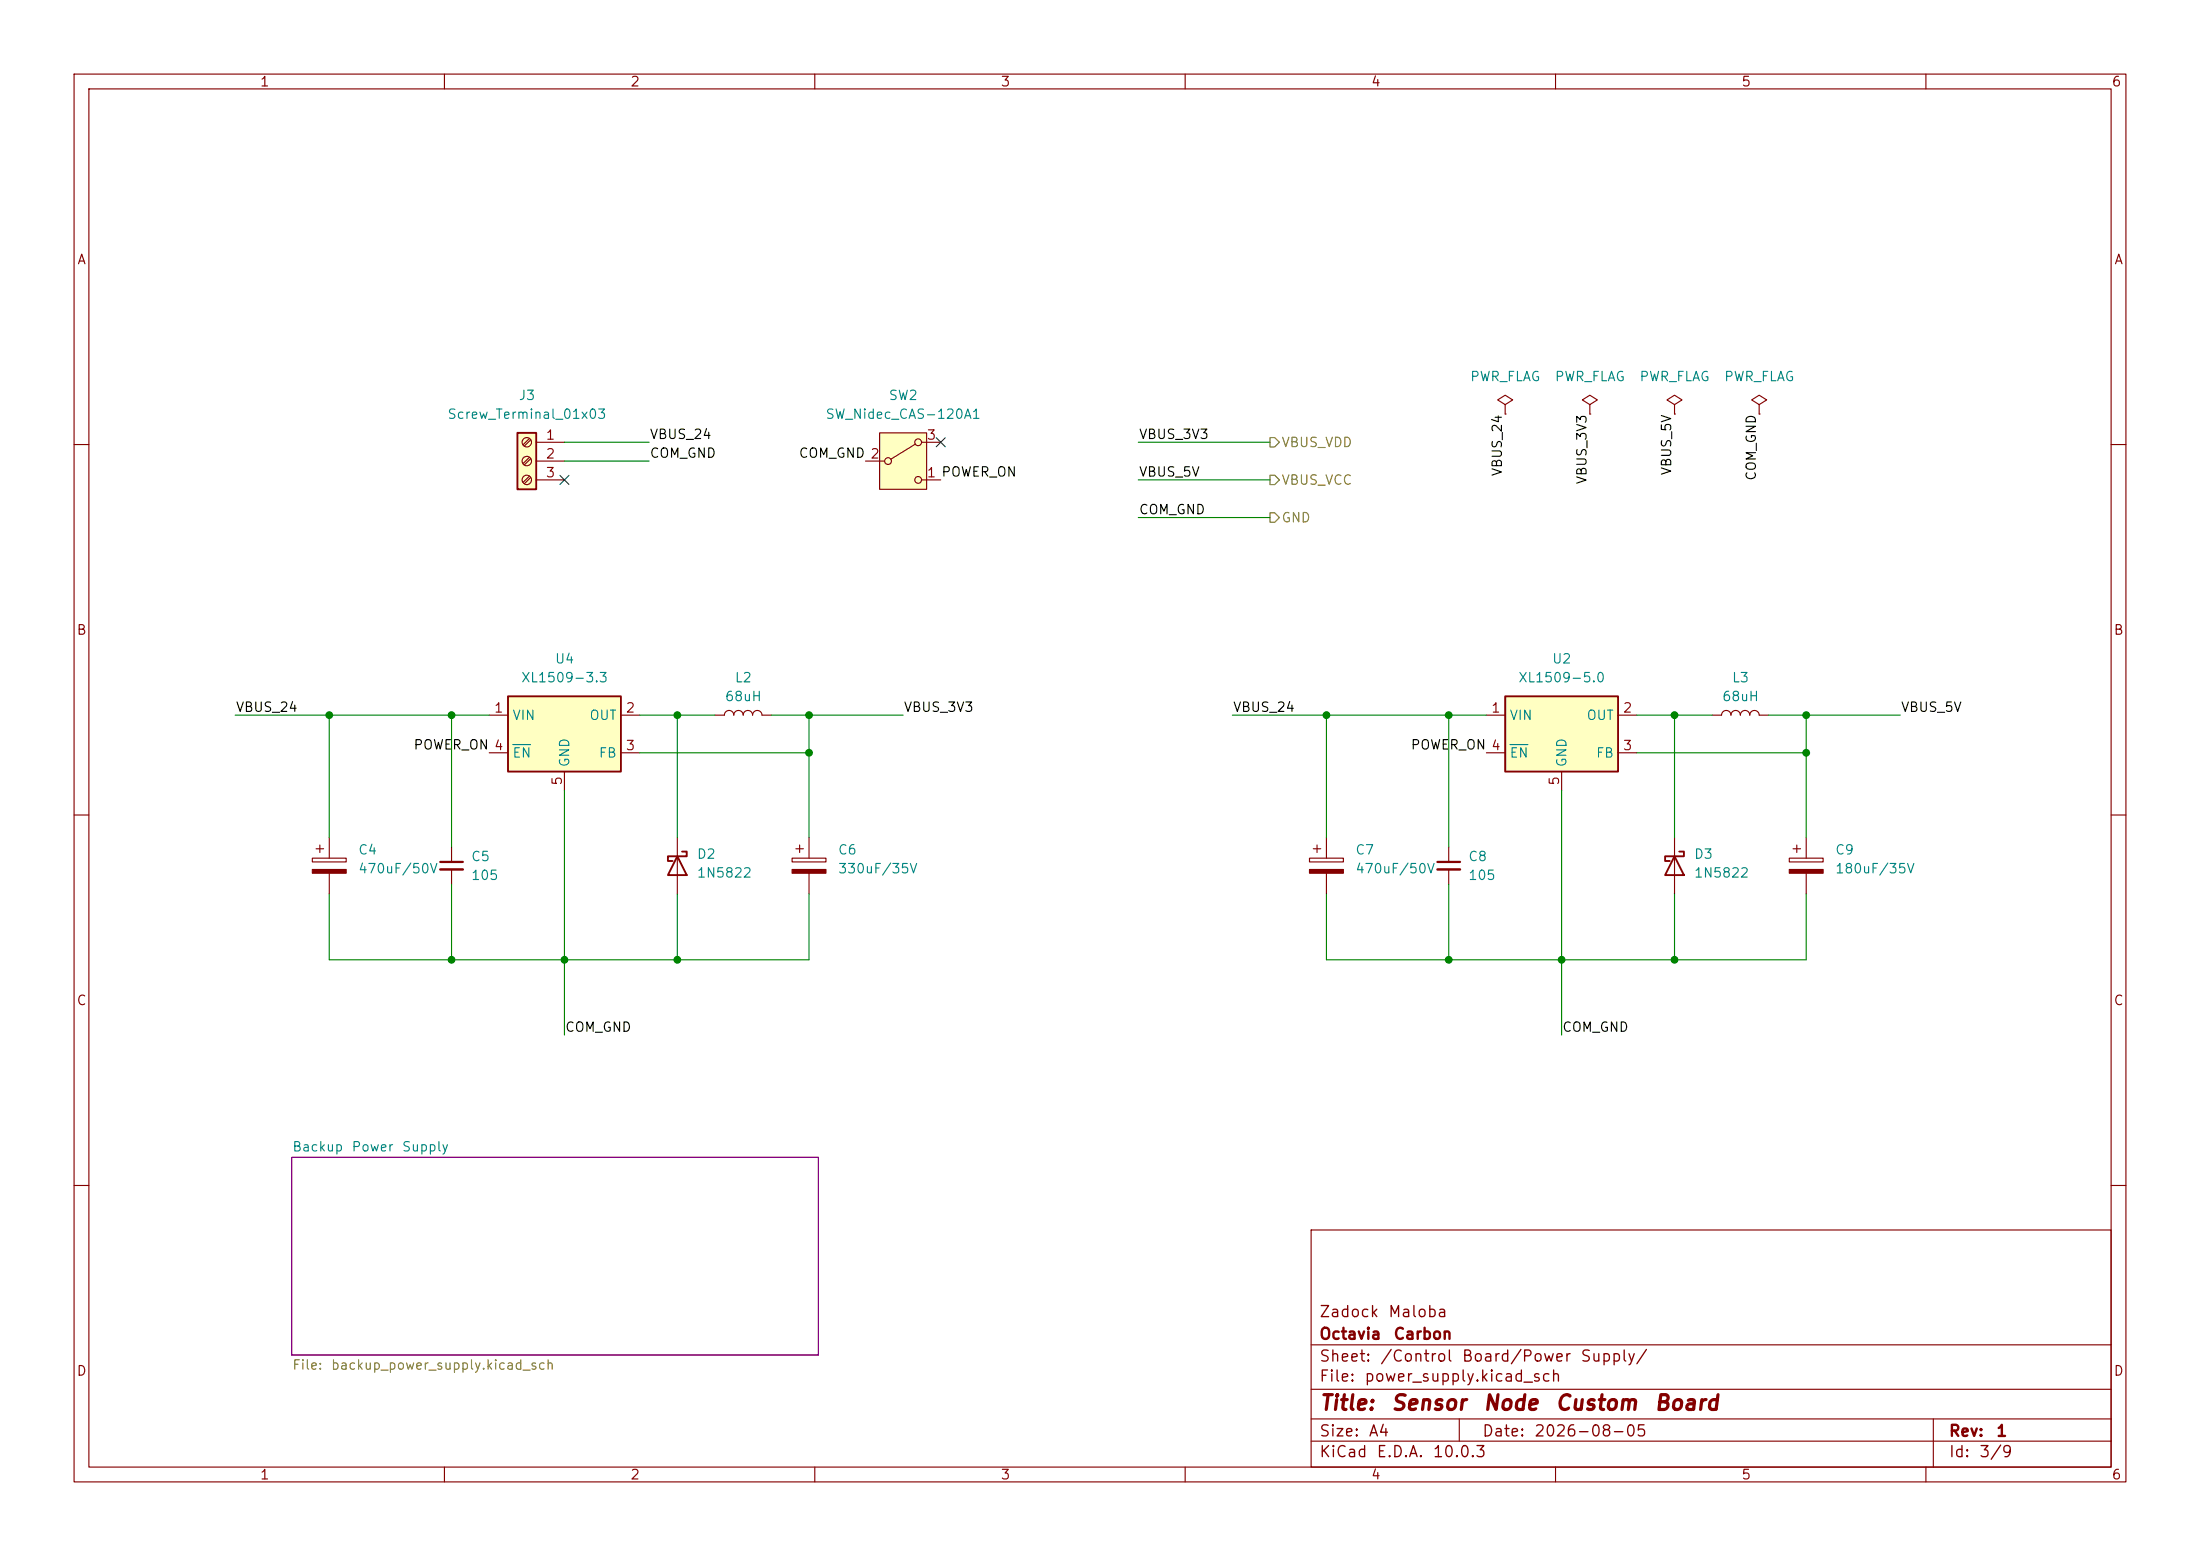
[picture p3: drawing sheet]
(kicad_sch
 (version 20260306)
 (generator "eeschema")
 (generator_version "10.0")
 (paper "A4")
 (title_block
  (title "Sensor Node Custom Board")
  (date "2026-08-05")
  (rev "1")
  (company "Octavia Carbon")
  (comment 1 "Zadock Maloba"))
 (lib_symbols
  (symbol "Connector:Screw_Terminal_01x03"
   (pin_names
    (offset 1.016) (hide yes)) (exclude_from_sim no) (in_bom yes) (on_board yes)
   (in_pos_files yes)
   (duplicate_pin_numbers_are_jumpers no)
   (property "Reference" "J" (at 0 5.08 0) (show_name no) (do_not_autoplace no) (effects (font (size 1.27 1.27))))
   (property "Value" "Screw_Terminal_01x03" (at 0 -5.08 0) (show_name no) (do_not_autoplace no) (effects (font (size 1.27 1.27))))
   (property "Footprint" "" (at 0 0 0) (show_name no) (do_not_autoplace no) (hide yes) (effects (font (size 1.27 1.27))))
   (property "Datasheet" "" (at 0 0 0) (show_name no) (do_not_autoplace no) (hide yes) (effects (font (size 1.27 1.27))))
   (property "Description" "Generic screw terminal, single row, 01x03, script generated (kicad-library-utils/schlib/autogen/connector/)" (at 0 0 0) (show_name no) (do_not_autoplace no) (hide yes) (effects (font (size 1.27 1.27))))
   (symbol "Screw_Terminal_01x03_1_1"
    (rectangle (start -1.27 3.81) (end 1.27 -3.81) (stroke (width 0.254) (type default)) (fill (type background)))
    (polyline (pts (xy -0.5334 2.8702) (xy 0.3302 2.032)) (stroke (width 0.1524) (type default)) (fill (type none)))
    (polyline (pts (xy -0.5334 0.3302) (xy 0.3302 -0.508)) (stroke (width 0.1524) (type default)) (fill (type none)))
    (polyline (pts (xy -0.5334 -2.2098) (xy 0.3302 -3.048)) (stroke (width 0.1524) (type default)) (fill (type none)))
    (polyline (pts (xy -0.3556 3.048) (xy 0.508 2.2098)) (stroke (width 0.1524) (type default)) (fill (type none)))
    (polyline (pts (xy -0.3556 0.508) (xy 0.508 -0.3302)) (stroke (width 0.1524) (type default)) (fill (type none)))
    (polyline (pts (xy -0.3556 -2.032) (xy 0.508 -2.8702)) (stroke (width 0.1524) (type default)) (fill (type none)))
    (circle (center 0 2.54) (radius 0.635) (stroke (width 0.1524) (type default)) (fill (type none)))
    (circle (center 0 0) (radius 0.635) (stroke (width 0.1524) (type default)) (fill (type none)))
    (circle (center 0 -2.54) (radius 0.635) (stroke (width 0.1524) (type default)) (fill (type none)))
    (pin passive line (at -5.08 2.54 0) (length 3.81) (name "Pin_1" (effects (font (size 1.27 1.27)))) (number "1" (effects (font (size 1.27 1.27)))))
    (pin passive line (at -5.08 0 0) (length 3.81) (name "Pin_2" (effects (font (size 1.27 1.27)))) (number "2" (effects (font (size 1.27 1.27)))))
    (pin passive line (at -5.08 -2.54 0) (length 3.81) (name "Pin_3" (effects (font (size 1.27 1.27)))) (number "3" (effects (font (size 1.27 1.27))))))
   (embedded_fonts no))
  (symbol "Device:C_Polarized"
   (pin_numbers (hide yes))
   (pin_names
    (offset 0.254)) (exclude_from_sim no) (in_bom yes) (on_board yes)
   (in_pos_files yes)
   (duplicate_pin_numbers_are_jumpers no)
   (property "Reference" "C" (at 0.635 2.54 0) (show_name no) (do_not_autoplace no) (effects (font (size 1.27 1.27)) (justify left)))
   (property "Value" "C_Polarized" (at 0.635 -2.54 0) (show_name no) (do_not_autoplace no) (effects (font (size 1.27 1.27)) (justify left)))
   (property "Footprint" "" (at 0.9652 -3.81 0) (show_name no) (do_not_autoplace no) (hide yes) (effects (font (size 1.27 1.27))))
   (property "Datasheet" "" (at 0 0 0) (show_name no) (do_not_autoplace no) (hide yes) (effects (font (size 1.27 1.27))))
   (property "Description" "Polarized capacitor" (at 0 0 0) (show_name no) (do_not_autoplace no) (hide yes) (effects (font (size 1.27 1.27))))
   (symbol "C_Polarized_0_1"
    (rectangle (start -2.286 0.508) (end 2.286 1.016) (stroke (width 0) (type default)) (fill (type none)))
    (polyline (pts (xy -1.778 2.286) (xy -0.762 2.286)) (stroke (width 0) (type default)) (fill (type none)))
    (polyline (pts (xy -1.27 2.794) (xy -1.27 1.778)) (stroke (width 0) (type default)) (fill (type none)))
    (rectangle (start 2.286 -0.508) (end -2.286 -1.016) (stroke (width 0) (type default)) (fill (type outline))))
   (symbol "C_Polarized_1_1"
    (pin passive line (at 0 3.81 270) (length 2.794) (name "" (effects (font (size 1.27 1.27)))) (number "1" (effects (font (size 1.27 1.27)))))
    (pin passive line (at 0 -3.81 90) (length 2.794) (name "" (effects (font (size 1.27 1.27)))) (number "2" (effects (font (size 1.27 1.27))))))
   (embedded_fonts no))
  (symbol "Device:C_Small"
   (pin_numbers (hide yes))
   (pin_names
    (offset 0.254) (hide yes)) (exclude_from_sim no) (in_bom yes) (on_board yes)
   (in_pos_files yes)
   (duplicate_pin_numbers_are_jumpers no)
   (property "Reference" "C" (at 0.254 1.778 0) (show_name no) (do_not_autoplace no) (effects (font (size 1.27 1.27)) (justify left)))
   (property "Value" "C_Small" (at 0.254 -2.032 0) (show_name no) (do_not_autoplace no) (effects (font (size 1.27 1.27)) (justify left)))
   (property "Footprint" "" (at 0 0 0) (show_name no) (do_not_autoplace no) (hide yes) (effects (font (size 1.27 1.27))))
   (property "Datasheet" "" (at 0 0 0) (show_name no) (do_not_autoplace no) (hide yes) (effects (font (size 1.27 1.27))))
   (property "Description" "Unpolarized capacitor, small symbol" (at 0 0 0) (show_name no) (do_not_autoplace no) (hide yes) (effects (font (size 1.27 1.27))))
   (symbol "C_Small_0_1"
    (polyline (pts (xy -1.524 0.508) (xy 1.524 0.508)) (stroke (width 0.3048) (type default)) (fill (type none)))
    (polyline (pts (xy -1.524 -0.508) (xy 1.524 -0.508)) (stroke (width 0.3302) (type default)) (fill (type none))))
   (symbol "C_Small_1_1"
    (pin passive line (at 0 2.54 270) (length 2.032) (name "" (effects (font (size 1.27 1.27)))) (number "1" (effects (font (size 1.27 1.27)))))
    (pin passive line (at 0 -2.54 90) (length 2.032) (name "" (effects (font (size 1.27 1.27)))) (number "2" (effects (font (size 1.27 1.27))))))
   (embedded_fonts no))
  (symbol "Device:D_Schottky"
   (pin_numbers (hide yes))
   (pin_names
    (offset 1.016) (hide yes)) (exclude_from_sim no) (in_bom yes) (on_board yes)
   (in_pos_files yes)
   (duplicate_pin_numbers_are_jumpers no)
   (property "Reference" "D" (at 0 2.54 0) (show_name no) (do_not_autoplace no) (effects (font (size 1.27 1.27))))
   (property "Value" "D_Schottky" (at 0 -2.54 0) (show_name no) (do_not_autoplace no) (effects (font (size 1.27 1.27))))
   (property "Footprint" "" (at 0 0 0) (show_name no) (do_not_autoplace no) (hide yes) (effects (font (size 1.27 1.27))))
   (property "Datasheet" "" (at 0 0 0) (show_name no) (do_not_autoplace no) (hide yes) (effects (font (size 1.27 1.27))))
   (property "Description" "Schottky diode" (at 0 0 0) (show_name no) (do_not_autoplace no) (hide yes) (effects (font (size 1.27 1.27))))
   (symbol "D_Schottky_0_1"
    (polyline (pts (xy -1.905 0.635) (xy -1.905 1.27) (xy -1.27 1.27) (xy -1.27 -1.27) (xy -0.635 -1.27) (xy -0.635 -0.635)) (stroke (width 0.254) (type default)) (fill (type none)))
    (polyline (pts (xy 1.27 1.27) (xy 1.27 -1.27) (xy -1.27 0) (xy 1.27 1.27)) (stroke (width 0.254) (type default)) (fill (type none)))
    (polyline (pts (xy 1.27 0) (xy -1.27 0)) (stroke (width 0) (type default)) (fill (type none))))
   (symbol "D_Schottky_1_1"
    (pin passive line (at -3.81 0 0) (length 2.54) (name "K" (effects (font (size 1.27 1.27)))) (number "1" (effects (font (size 1.27 1.27)))))
    (pin passive line (at 3.81 0 180) (length 2.54) (name "A" (effects (font (size 1.27 1.27)))) (number "2" (effects (font (size 1.27 1.27))))))
   (embedded_fonts no))
  (symbol "Device:L"
   (pin_numbers (hide yes))
   (pin_names
    (offset 1.016) (hide yes)) (exclude_from_sim no) (in_bom yes) (on_board yes)
   (in_pos_files yes)
   (duplicate_pin_numbers_are_jumpers no)
   (property "Reference" "L" (at -1.27 0 90) (show_name no) (do_not_autoplace no) (effects (font (size 1.27 1.27))))
   (property "Value" "L" (at 1.905 0 90) (show_name no) (do_not_autoplace no) (effects (font (size 1.27 1.27))))
   (property "Footprint" "" (at 0 0 0) (show_name no) (do_not_autoplace no) (hide yes) (effects (font (size 1.27 1.27))))
   (property "Datasheet" "" (at 0 0 0) (show_name no) (do_not_autoplace no) (hide yes) (effects (font (size 1.27 1.27))))
   (property "Description" "Inductor" (at 0 0 0) (show_name no) (do_not_autoplace no) (hide yes) (effects (font (size 1.27 1.27))))
   (symbol "L_0_1"
    (arc (start 0 2.54) (mid 0.6323 1.905) (end 0 1.27) (stroke (width 0) (type default)) (fill (type none)))
    (arc (start 0 1.27) (mid 0.6323 0.635) (end 0 0) (stroke (width 0) (type default)) (fill (type none)))
    (arc (start 0 0) (mid 0.6323 -0.635) (end 0 -1.27) (stroke (width 0) (type default)) (fill (type none)))
    (arc (start 0 -1.27) (mid 0.6323 -1.905) (end 0 -2.54) (stroke (width 0) (type default)) (fill (type none))))
   (symbol "L_1_1"
    (pin passive line (at 0 3.81 270) (length 1.27) (name "1" (effects (font (size 1.27 1.27)))) (number "1" (effects (font (size 1.27 1.27)))))
    (pin passive line (at 0 -3.81 90) (length 1.27) (name "2" (effects (font (size 1.27 1.27)))) (number "2" (effects (font (size 1.27 1.27))))))
   (embedded_fonts no))
  (symbol "Regulator_Switching:XL1509-3.3" (exclude_from_sim no) (in_bom yes) (on_board yes)
   (in_pos_files yes)
   (duplicate_pin_numbers_are_jumpers no)
   (property "Reference" "U" (at -7.112 6.096 0) (show_name no) (do_not_autoplace no) (effects (font (size 1.27 1.27))))
   (property "Value" "XL1509-3.3" (at 5.842 6.096 0) (show_name no) (do_not_autoplace no) (effects (font (size 1.27 1.27))))
   (property "Footprint" "Package_SO:SOIC-8_3.9x4.9mm_P1.27mm" (at 0 8.382 0) (show_name no) (do_not_autoplace no) (hide yes) (effects (font (size 1.27 1.27))))
   (property "Datasheet" "https://datasheet.lcsc.com/lcsc/1809050422_XLSEMI-XL1509-5-0E1_C61063.pdf" (at 2.54 10.668 0) (show_name no) (do_not_autoplace no) (hide yes) (effects (font (size 1.27 1.27))))
   (property "Description" "Buck DC/DC Converter, 2A, 3.3V Output Voltage, 4.5-40V Input Voltage" (at 0 0 0) (show_name no) (do_not_autoplace no) (hide yes) (effects (font (size 1.27 1.27))))
   (symbol "XL1509-3.3_0_1"
    (rectangle (start -7.62 5.08) (end 7.62 -5.08) (stroke (width 0.254) (type default)) (fill (type background))))
   (symbol "XL1509-3.3_1_1"
    (pin power_in line (at -10.16 2.54 0) (length 2.54) (name "VIN" (effects (font (size 1.27 1.27)))) (number "1" (effects (font (size 1.27 1.27)))))
    (pin power_out line (at 10.16 2.54 180) (length 2.54) (name "OUT" (effects (font (size 1.27 1.27)))) (number "2" (effects (font (size 1.27 1.27)))))
    (pin input line (at 10.16 -2.54 180) (length 2.54) (name "FB" (effects (font (size 1.27 1.27)))) (number "3" (effects (font (size 1.27 1.27)))))
    (pin input line (at -10.16 -2.54 0) (length 2.54) (name "~{EN}" (effects (font (size 1.27 1.27)))) (number "4" (effects (font (size 1.27 1.27)))))
    (pin power_in line (at 0 -7.62 90) (length 2.54) (name "GND" (effects (font (size 1.27 1.27)))) (number "5" (effects (font (size 1.27 1.27)))))
    (pin passive line (at 0 -7.62 90) (length 2.54) (hide yes) (name "GND" (effects (font (size 1.27 1.27)))) (number "6" (effects (font (size 1.27 1.27)))))
    (pin passive line (at 0 -7.62 90) (length 2.54) (hide yes) (name "GND" (effects (font (size 1.27 1.27)))) (number "7" (effects (font (size 1.27 1.27)))))
    (pin passive line (at 0 -7.62 90) (length 2.54) (hide yes) (name "GND" (effects (font (size 1.27 1.27)))) (number "8" (effects (font (size 1.27 1.27))))))
   (embedded_fonts no))
  (symbol "Regulator_Switching:XL1509-5.0" (exclude_from_sim no) (in_bom yes) (on_board yes)
   (in_pos_files yes)
   (duplicate_pin_numbers_are_jumpers no)
   (property "Reference" "U" (at -7.112 6.096 0) (show_name no) (do_not_autoplace no) (effects (font (size 1.27 1.27))))
   (property "Value" "XL1509-5.0" (at 5.842 6.096 0) (show_name no) (do_not_autoplace no) (effects (font (size 1.27 1.27))))
   (property "Footprint" "Package_SO:SOIC-8_3.9x4.9mm_P1.27mm" (at 0 8.382 0) (show_name no) (do_not_autoplace no) (hide yes) (effects (font (size 1.27 1.27))))
   (property "Datasheet" "https://datasheet.lcsc.com/lcsc/1809050422_XLSEMI-XL1509-5-0E1_C61063.pdf" (at 2.54 10.668 0) (show_name no) (do_not_autoplace no) (hide yes) (effects (font (size 1.27 1.27))))
   (property "Description" "Buck DC/DC Converter, 2A, 5V Output Voltage, 7-40V Input Voltage" (at 0 0 0) (show_name no) (do_not_autoplace no) (hide yes) (effects (font (size 1.27 1.27))))
   (symbol "XL1509-5.0_0_1"
    (rectangle (start -7.62 5.08) (end 7.62 -5.08) (stroke (width 0.254) (type default)) (fill (type background))))
   (symbol "XL1509-5.0_1_1"
    (pin power_in line (at -10.16 2.54 0) (length 2.54) (name "VIN" (effects (font (size 1.27 1.27)))) (number "1" (effects (font (size 1.27 1.27)))))
    (pin power_out line (at 10.16 2.54 180) (length 2.54) (name "OUT" (effects (font (size 1.27 1.27)))) (number "2" (effects (font (size 1.27 1.27)))))
    (pin input line (at 10.16 -2.54 180) (length 2.54) (name "FB" (effects (font (size 1.27 1.27)))) (number "3" (effects (font (size 1.27 1.27)))))
    (pin input line (at -10.16 -2.54 0) (length 2.54) (name "~{EN}" (effects (font (size 1.27 1.27)))) (number "4" (effects (font (size 1.27 1.27)))))
    (pin power_in line (at 0 -7.62 90) (length 2.54) (name "GND" (effects (font (size 1.27 1.27)))) (number "5" (effects (font (size 1.27 1.27)))))
    (pin passive line (at 0 -7.62 90) (length 2.54) (hide yes) (name "GND" (effects (font (size 1.27 1.27)))) (number "6" (effects (font (size 1.27 1.27)))))
    (pin passive line (at 0 -7.62 90) (length 2.54) (hide yes) (name "GND" (effects (font (size 1.27 1.27)))) (number "7" (effects (font (size 1.27 1.27)))))
    (pin passive line (at 0 -7.62 90) (length 2.54) (hide yes) (name "GND" (effects (font (size 1.27 1.27)))) (number "8" (effects (font (size 1.27 1.27))))))
   (embedded_fonts no))
  (symbol "Switch:SW_Nidec_CAS-120A1"
   (pin_names
    (offset 1) (hide yes)) (exclude_from_sim no) (in_bom yes) (on_board yes)
   (in_pos_files yes)
   (duplicate_pin_numbers_are_jumpers no)
   (property "Reference" "SW" (at 0 4.318 0) (show_name no) (do_not_autoplace no) (effects (font (size 1.27 1.27))))
   (property "Value" "SW_Nidec_CAS-120A1" (at 0 -5.08 0) (show_name no) (do_not_autoplace no) (effects (font (size 1.27 1.27))))
   (property "Footprint" "Button_Switch_SMD:Nidec_Copal_CAS-120A" (at 0 -10.16 0) (show_name no) (do_not_autoplace no) (hide yes) (effects (font (size 1.27 1.27))))
   (property "Datasheet" "https://www.nidec-components.com/e/catalog/switch/cas.pdf" (at 0 -7.62 0) (show_name no) (do_not_autoplace no) (hide yes) (effects (font (size 1.27 1.27))))
   (property "Description" "Switch, single pole double throw" (at 0 0 0) (show_name no) (do_not_autoplace no) (hide yes) (effects (font (size 1.27 1.27))))
   (symbol "SW_Nidec_CAS-120A1_0_1"
    (circle (center -2.032 0) (radius 0.4572) (stroke (width 0) (type default)) (fill (type none)))
    (polyline (pts (xy -1.651 0.254) (xy 1.651 2.286)) (stroke (width 0) (type default)) (fill (type none)))
    (circle (center 2.032 2.54) (radius 0.4572) (stroke (width 0) (type default)) (fill (type none)))
    (circle (center 2.032 -2.54) (radius 0.4572) (stroke (width 0) (type default)) (fill (type none))))
   (symbol "SW_Nidec_CAS-120A1_1_1"
    (rectangle (start -3.175 3.81) (end 3.175 -3.81) (stroke (width 0) (type default)) (fill (type background)))
    (pin passive line (at 5.08 -2.54 180) (length 2.54) (name "C" (effects (font (size 1.27 1.27)))) (number "1" (effects (font (size 1.27 1.27)))))
    (pin passive line (at -5.08 0 0) (length 2.54) (name "B" (effects (font (size 1.27 1.27)))) (number "2" (effects (font (size 1.27 1.27)))))
    (pin passive line (at 5.08 2.54 180) (length 2.54) (name "A" (effects (font (size 1.27 1.27)))) (number "3" (effects (font (size 1.27 1.27))))))
   (embedded_fonts no))
  (symbol "power:PWR_FLAG"
   (power global)
   (pin_numbers (hide yes))
   (pin_names
    (offset 0) (hide yes)) (exclude_from_sim no) (in_bom yes) (on_board yes)
   (in_pos_files yes)
   (duplicate_pin_numbers_are_jumpers no)
   (property "Reference" "#FLG" (at 0 1.905 0) (show_name no) (do_not_autoplace no) (hide yes) (effects (font (size 1.27 1.27))))
   (property "Value" "PWR_FLAG" (at 0 3.81 0) (show_name no) (do_not_autoplace no) (effects (font (size 1.27 1.27))))
   (property "Footprint" "" (at 0 0 0) (show_name no) (do_not_autoplace no) (hide yes) (effects (font (size 1.27 1.27))))
   (property "Datasheet" "" (at 0 0 0) (show_name no) (do_not_autoplace no) (hide yes) (effects (font (size 1.27 1.27))))
   (property "Description" "Special symbol for telling ERC where power comes from" (at 0 0 0) (show_name no) (do_not_autoplace no) (hide yes) (effects (font (size 1.27 1.27))))
   (symbol "PWR_FLAG_0_0"
    (pin power_out line (at 0 0 90) (length 0) (name "" (effects (font (size 1.27 1.27)))) (number "1" (effects (font (size 1.27 1.27))))))
   (symbol "PWR_FLAG_0_1"
    (polyline (pts (xy 0 0) (xy 0 1.27) (xy -1.016 1.905) (xy 0 2.54) (xy 1.016 1.905) (xy 0 1.27)) (stroke (width 0) (type default)) (fill (type none))))
   (embedded_fonts no)))
 (junction
  (at 60.96 96.52)
  (diameter 0)
  (color 0 0 0 0))
 (junction
  (at 195.58 129.54)
  (diameter 0)
  (color 0 0 0 0))
 (junction
  (at 76.2 129.54)
  (diameter 0)
  (color 0 0 0 0))
 (junction
  (at 226.06 96.52)
  (diameter 0)
  (color 0 0 0 0))
 (junction
  (at 109.22 101.6)
  (diameter 0)
  (color 0 0 0 0))
 (junction
  (at 226.06 129.54)
  (diameter 0)
  (color 0 0 0 0))
 (junction
  (at 195.58 96.52)
  (diameter 0)
  (color 0 0 0 0))
 (junction
  (at 91.44 129.54)
  (diameter 0)
  (color 0 0 0 0))
 (junction
  (at 60.96 129.54)
  (diameter 0)
  (color 0 0 0 0))
 (junction
  (at 243.84 96.52)
  (diameter 0)
  (color 0 0 0 0))
 (junction
  (at 44.45 96.52)
  (diameter 0)
  (color 0 0 0 0))
 (junction
  (at 210.82 129.54)
  (diameter 0)
  (color 0 0 0 0))
 (junction
  (at 91.44 96.52)
  (diameter 0)
  (color 0 0 0 0))
 (junction
  (at 243.84 101.6)
  (diameter 0)
  (color 0 0 0 0))
 (junction
  (at 109.22 96.52)
  (diameter 0)
  (color 0 0 0 0))
 (junction
  (at 179.07 96.52)
  (diameter 0)
  (color 0 0 0 0))
 (no_connect
  (at 127 59.69))
 (no_connect
  (at 76.2 64.77))
 (wire
  (pts (xy 220.98 101.6) (xy 243.84 101.6))
  (stroke (width 0) (type default)))
 (wire
  (pts (xy 76.2 129.54) (xy 76.2 139.7))
  (stroke (width 0) (type default)))
 (wire
  (pts (xy 91.44 96.52) (xy 96.52 96.52))
  (stroke (width 0) (type default)))
 (wire
  (pts (xy 60.96 129.54) (xy 76.2 129.54))
  (stroke (width 0) (type default)))
 (wire
  (pts (xy 195.58 96.52) (xy 200.66 96.52))
  (stroke (width 0) (type default)))
 (wire
  (pts (xy 44.45 96.52) (xy 60.96 96.52))
  (stroke (width 0) (type default)))
 (wire
  (pts (xy 109.22 101.6) (xy 109.22 96.52))
  (stroke (width 0) (type default)))
 (wire
  (pts (xy 91.44 96.52) (xy 86.36 96.52))
  (stroke (width 0) (type default)))
 (wire
  (pts (xy 153.67 59.69) (xy 171.45 59.69))
  (stroke (width 0) (type default)))
 (wire
  (pts (xy 226.06 96.52) (xy 231.14 96.52))
  (stroke (width 0) (type default)))
 (wire
  (pts (xy 243.84 129.54) (xy 226.06 129.54))
  (stroke (width 0) (type default)))
 (wire
  (pts (xy 76.2 106.68) (xy 76.2 129.54))
  (stroke (width 0) (type default)))
 (wire
  (pts (xy 226.06 96.52) (xy 220.98 96.52))
  (stroke (width 0) (type default)))
 (wire
  (pts (xy 226.06 120.65) (xy 226.06 129.54))
  (stroke (width 0) (type default)))
 (wire
  (pts (xy 210.82 106.68) (xy 210.82 129.54))
  (stroke (width 0) (type default)))
 (wire
  (pts (xy 76.2 59.69) (xy 87.63 59.69))
  (stroke (width 0) (type default)))
 (wire
  (pts (xy 153.67 64.77) (xy 171.45 64.77))
  (stroke (width 0) (type default)))
 (wire
  (pts (xy 91.44 120.65) (xy 91.44 129.54))
  (stroke (width 0) (type default)))
 (wire
  (pts (xy 243.84 96.52) (xy 256.54 96.52))
  (stroke (width 0) (type default)))
 (wire
  (pts (xy 195.58 119.38) (xy 195.58 129.54))
  (stroke (width 0) (type default)))
 (wire
  (pts (xy 60.96 96.52) (xy 60.96 114.3))
  (stroke (width 0) (type default)))
 (wire
  (pts (xy 44.45 120.65) (xy 44.45 129.54))
  (stroke (width 0) (type default)))
 (wire
  (pts (xy 109.22 113.03) (xy 109.22 101.6))
  (stroke (width 0) (type default)))
 (wire
  (pts (xy 91.44 113.03) (xy 91.44 96.52))
  (stroke (width 0) (type default)))
 (wire
  (pts (xy 226.06 113.03) (xy 226.06 96.52))
  (stroke (width 0) (type default)))
 (wire
  (pts (xy 243.84 113.03) (xy 243.84 101.6))
  (stroke (width 0) (type default)))
 (wire
  (pts (xy 166.37 96.52) (xy 179.07 96.52))
  (stroke (width 0) (type default)))
 (wire
  (pts (xy 195.58 96.52) (xy 195.58 114.3))
  (stroke (width 0) (type default)))
 (wire
  (pts (xy 87.63 62.23) (xy 76.2 62.23))
  (stroke (width 0) (type default)))
 (wire
  (pts (xy 104.14 96.52) (xy 109.22 96.52))
  (stroke (width 0) (type default)))
 (wire
  (pts (xy 44.45 96.52) (xy 44.45 113.03))
  (stroke (width 0) (type default)))
 (wire
  (pts (xy 243.84 101.6) (xy 243.84 96.52))
  (stroke (width 0) (type default)))
 (wire
  (pts (xy 60.96 119.38) (xy 60.96 129.54))
  (stroke (width 0) (type default)))
 (wire
  (pts (xy 210.82 129.54) (xy 210.82 139.7))
  (stroke (width 0) (type default)))
 (wire
  (pts (xy 109.22 96.52) (xy 121.92 96.52))
  (stroke (width 0) (type default)))
 (wire
  (pts (xy 179.07 120.65) (xy 179.07 129.54))
  (stroke (width 0) (type default)))
 (wire
  (pts (xy 109.22 120.65) (xy 109.22 129.54))
  (stroke (width 0) (type default)))
 (wire
  (pts (xy 44.45 129.54) (xy 60.96 129.54))
  (stroke (width 0) (type default)))
 (wire
  (pts (xy 179.07 96.52) (xy 195.58 96.52))
  (stroke (width 0) (type default)))
 (wire
  (pts (xy 60.96 96.52) (xy 66.04 96.52))
  (stroke (width 0) (type default)))
 (wire
  (pts (xy 91.44 129.54) (xy 76.2 129.54))
  (stroke (width 0) (type default)))
 (wire
  (pts (xy 226.06 129.54) (xy 210.82 129.54))
  (stroke (width 0) (type default)))
 (wire
  (pts (xy 31.75 96.52) (xy 44.45 96.52))
  (stroke (width 0) (type default)))
 (wire
  (pts (xy 238.76 96.52) (xy 243.84 96.52))
  (stroke (width 0) (type default)))
 (wire
  (pts (xy 153.67 69.85) (xy 171.45 69.85))
  (stroke (width 0) (type default)))
 (wire
  (pts (xy 109.22 129.54) (xy 91.44 129.54))
  (stroke (width 0) (type default)))
 (wire
  (pts (xy 86.36 101.6) (xy 109.22 101.6))
  (stroke (width 0) (type default)))
 (wire
  (pts (xy 179.07 129.54) (xy 195.58 129.54))
  (stroke (width 0) (type default)))
 (wire
  (pts (xy 179.07 96.52) (xy 179.07 113.03))
  (stroke (width 0) (type default)))
 (wire
  (pts (xy 243.84 120.65) (xy 243.84 129.54))
  (stroke (width 0) (type default)))
 (wire
  (pts (xy 195.58 129.54) (xy 210.82 129.54))
  (stroke (width 0) (type default)))
 (label "COM_GND"
  (at 237.49 55.88 270)
  (effects (font (size 1.27 1.27)) (justify right bottom)))
 (label "COM_GND"
  (at 210.82 139.7 0)
  (effects (font (size 1.27 1.27)) (justify left bottom)))
 (label "COM_GND"
  (at 116.84 62.23 180)
  (effects (font (size 1.27 1.27)) (justify right bottom)))
 (label "VBUS_5V"
  (at 153.67 64.77 0)
  (effects (font (size 1.27 1.27)) (justify left bottom)))
 (label "VBUS_24"
  (at 166.37 96.52 0)
  (effects (font (size 1.27 1.27)) (justify left bottom)))
 (label "VBUS_5V"
  (at 226.06 55.88 270)
  (effects (font (size 1.27 1.27)) (justify right bottom)))
 (label "POWER_ON"
  (at 127 64.77 0)
  (effects (font (size 1.27 1.27)) (justify left bottom)))
 (label "VBUS_3V3"
  (at 121.92 96.52 0)
  (effects (font (size 1.27 1.27)) (justify left bottom)))
 (label "COM_GND"
  (at 87.63 62.23 0)
  (effects (font (size 1.27 1.27)) (justify left bottom)))
 (label "VBUS_24"
  (at 87.63 59.69 0)
  (effects (font (size 1.27 1.27)) (justify left bottom)))
 (label "VBUS_24"
  (at 31.75 96.52 0)
  (effects (font (size 1.27 1.27)) (justify left bottom)))
 (label "VBUS_24"
  (at 203.2 55.88 270)
  (effects (font (size 1.27 1.27)) (justify right bottom)))
 (label "POWER_ON"
  (at 66.04 101.6 180)
  (effects (font (size 1.27 1.27)) (justify right bottom)))
 (label "COM_GND"
  (at 153.67 69.85 0)
  (effects (font (size 1.27 1.27)) (justify left bottom)))
 (label "VBUS_3V3"
  (at 214.63 55.88 270)
  (effects (font (size 1.27 1.27)) (justify right bottom)))
 (label "VBUS_5V"
  (at 256.54 96.52 0)
  (effects (font (size 1.27 1.27)) (justify left bottom)))
 (label "COM_GND"
  (at 76.2 139.7 0)
  (effects (font (size 1.27 1.27)) (justify left bottom)))
 (label "VBUS_3V3"
  (at 153.67 59.69 0)
  (effects (font (size 1.27 1.27)) (justify left bottom)))
 (label "POWER_ON"
  (at 200.66 101.6 180)
  (effects (font (size 1.27 1.27)) (justify right bottom)))
 (hierarchical_label "GND"
  (shape output)
  (at 171.45 69.85 0)
  (effects (font (size 1.27 1.27)) (justify left)))
 (hierarchical_label "VBUS_VCC"
  (shape output)
  (at 171.45 64.77 0)
  (effects (font (size 1.27 1.27)) (justify left)))
 (hierarchical_label "VBUS_VDD"
  (shape output)
  (at 171.45 59.69 0)
  (effects (font (size 1.27 1.27)) (justify left)))
 (symbol
  (lib_id "Device:C_Small")
  (at 195.58 116.84 0)
  (unit 1)
  (body_style 1)
  (exclude_from_sim no)
  (in_bom yes)
  (on_board yes)
  (in_pos_files yes)
  (dnp no)
  (fields_autoplaced yes)
  (property "Reference" "C8" (at 198.12 115.5762 0) (show_name no) (do_not_autoplace no) (effects (font (size 1.27 1.27)) (justify left)))
  (property "Value" "105" (at 198.12 118.1162 0) (show_name no) (do_not_autoplace no) (effects (font (size 1.27 1.27)) (justify left)))
  (property "Footprint" "Capacitor_THT:C_Disc_D3.4mm_W2.1mm_P2.50mm" (at 195.58 116.84 0) (hide yes) (show_name no) (do_not_autoplace no) (effects (font (size 1.27 1.27))))
  (property "Datasheet" "" (at 195.58 116.84 0) (hide yes) (show_name no) (do_not_autoplace no) (effects (font (size 1.27 1.27))))
  (property "Description" "Unpolarized capacitor, small symbol" (at 195.58 116.84 0) (hide yes) (show_name no) (do_not_autoplace no) (effects (font (size 1.27 1.27))))
  (pin "2")
  (pin "1"))
 (symbol
  (lib_id "Device:C_Polarized")
  (at 179.07 116.84 0)
  (unit 1)
  (body_style 1)
  (exclude_from_sim no)
  (in_bom yes)
  (on_board yes)
  (in_pos_files yes)
  (dnp no)
  (fields_autoplaced yes)
  (property "Reference" "C7" (at 182.88 114.6809 0) (show_name no) (do_not_autoplace no) (effects (font (size 1.27 1.27)) (justify left)))
  (property "Value" "470uF/50V" (at 182.88 117.2209 0) (show_name no) (do_not_autoplace no) (effects (font (size 1.27 1.27)) (justify left)))
  (property "Footprint" "Capacitor_THT:CP_Radial_D12.5mm_P5.00mm" (at 180.0352 120.65 0) (hide yes) (show_name no) (do_not_autoplace no) (effects (font (size 1.27 1.27))))
  (property "Datasheet" "https://industrial.panasonic.com/cdbs/www-data/pdf/RDF0000/ABA0000C1259.pdf" (at 179.07 116.84 0) (hide yes) (show_name no) (do_not_autoplace no) (effects (font (size 1.27 1.27))))
  (property "Description" "Polarized capacitor" (at 179.07 116.84 0) (hide yes) (show_name no) (do_not_autoplace no) (effects (font (size 1.27 1.27))))
  (pin "1")
  (pin "2"))
 (symbol
  (lib_id "power:PWR_FLAG")
  (at 226.06 55.88 0)
  (unit 1)
  (body_style 1)
  (exclude_from_sim no)
  (in_bom yes)
  (on_board yes)
  (in_pos_files yes)
  (dnp no)
  (fields_autoplaced yes)
  (property "Reference" "#FLG04" (at 226.06 53.975 0) (hide yes) (show_name no) (do_not_autoplace no) (effects (font (size 1.27 1.27))))
  (property "Value" "PWR_FLAG" (at 226.06 50.8 0) (show_name no) (do_not_autoplace no) (effects (font (size 1.27 1.27))))
  (property "Footprint" "" (at 226.06 55.88 0) (hide yes) (show_name no) (do_not_autoplace no) (effects (font (size 1.27 1.27))))
  (property "Datasheet" "" (at 226.06 55.88 0) (hide yes) (show_name no) (do_not_autoplace no) (effects (font (size 1.27 1.27))))
  (property "Description" "Special symbol for telling ERC where power comes from" (at 226.06 55.88 0) (hide yes) (show_name no) (do_not_autoplace no) (effects (font (size 1.27 1.27))))
  (pin "1"))
 (symbol
  (lib_id "Connector:Screw_Terminal_01x03")
  (at 71.12 62.23 0)
  (mirror y)
  (unit 1)
  (body_style 1)
  (exclude_from_sim no)
  (in_bom yes)
  (on_board yes)
  (in_pos_files yes)
  (dnp no)
  (fields_autoplaced yes)
  (property "Reference" "J3" (at 71.12 53.34 0) (show_name no) (do_not_autoplace no) (effects (font (size 1.27 1.27))))
  (property "Value" "Screw_Terminal_01x03" (at 71.12 55.88 0) (show_name no) (do_not_autoplace no) (effects (font (size 1.27 1.27))))
  (property "Footprint" "Connector:mors_3p" (at 71.12 62.23 0) (hide yes) (show_name no) (do_not_autoplace no) (effects (font (size 1.27 1.27))))
  (property "Datasheet" "" (at 71.12 62.23 0) (hide yes) (show_name no) (do_not_autoplace no) (effects (font (size 1.27 1.27))))
  (property "Description" "Generic screw terminal, single row, 01x03, script generated (kicad-library-utils/schlib/autogen/connector/)" (at 71.12 62.23 0) (hide yes) (show_name no) (do_not_autoplace no) (effects (font (size 1.27 1.27))))
  (pin "3")
  (pin "2")
  (pin "1"))
 (symbol
  (lib_id "Device:C_Polarized")
  (at 44.45 116.84 0)
  (unit 1)
  (body_style 1)
  (exclude_from_sim no)
  (in_bom yes)
  (on_board yes)
  (in_pos_files yes)
  (dnp no)
  (fields_autoplaced yes)
  (property "Reference" "C4" (at 48.26 114.6809 0) (show_name no) (do_not_autoplace no) (effects (font (size 1.27 1.27)) (justify left)))
  (property "Value" "470uF/50V" (at 48.26 117.2209 0) (show_name no) (do_not_autoplace no) (effects (font (size 1.27 1.27)) (justify left)))
  (property "Footprint" "Capacitor_THT:CP_Radial_D12.5mm_P5.00mm" (at 45.4152 120.65 0) (hide yes) (show_name no) (do_not_autoplace no) (effects (font (size 1.27 1.27))))
  (property "Datasheet" "https://industrial.panasonic.com/cdbs/www-data/pdf/RDF0000/ABA0000C1259.pdf" (at 44.45 116.84 0) (hide yes) (show_name no) (do_not_autoplace no) (effects (font (size 1.27 1.27))))
  (property "Description" "Polarized capacitor" (at 44.45 116.84 0) (hide yes) (show_name no) (do_not_autoplace no) (effects (font (size 1.27 1.27))))
  (pin "1")
  (pin "2"))
 (symbol
  (lib_id "power:PWR_FLAG")
  (at 237.49 55.88 0)
  (unit 1)
  (body_style 1)
  (exclude_from_sim no)
  (in_bom yes)
  (on_board yes)
  (in_pos_files yes)
  (dnp no)
  (fields_autoplaced yes)
  (property "Reference" "#FLG03" (at 237.49 53.975 0) (hide yes) (show_name no) (do_not_autoplace no) (effects (font (size 1.27 1.27))))
  (property "Value" "PWR_FLAG" (at 237.49 50.8 0) (show_name no) (do_not_autoplace no) (effects (font (size 1.27 1.27))))
  (property "Footprint" "" (at 237.49 55.88 0) (hide yes) (show_name no) (do_not_autoplace no) (effects (font (size 1.27 1.27))))
  (property "Datasheet" "" (at 237.49 55.88 0) (hide yes) (show_name no) (do_not_autoplace no) (effects (font (size 1.27 1.27))))
  (property "Description" "Special symbol for telling ERC where power comes from" (at 237.49 55.88 0) (hide yes) (show_name no) (do_not_autoplace no) (effects (font (size 1.27 1.27))))
  (pin "1"))
 (symbol
  (lib_id "Switch:SW_Nidec_CAS-120A1")
  (at 121.92 62.23 0)
  (unit 1)
  (body_style 1)
  (exclude_from_sim no)
  (in_bom yes)
  (on_board yes)
  (in_pos_files yes)
  (dnp no)
  (fields_autoplaced yes)
  (property "Reference" "SW2" (at 121.92 53.34 0) (show_name no) (do_not_autoplace no) (effects (font (size 1.27 1.27))))
  (property "Value" "SW_Nidec_CAS-120A1" (at 121.92 55.88 0) (show_name no) (do_not_autoplace no) (effects (font (size 1.27 1.27))))
  (property "Footprint" "Button_Switch_SMD:Nidec_Copal_CAS-120A" (at 121.92 72.39 0) (hide yes) (show_name no) (do_not_autoplace no) (effects (font (size 1.27 1.27))))
  (property "Datasheet" "https://www.nidec-components.com/e/catalog/switch/cas.pdf" (at 121.92 69.85 0) (hide yes) (show_name no) (do_not_autoplace no) (effects (font (size 1.27 1.27))))
  (property "Description" "Switch, single pole double throw" (at 121.92 62.23 0) (hide yes) (show_name no) (do_not_autoplace no) (effects (font (size 1.27 1.27))))
  (pin "1")
  (pin "2")
  (pin "3"))
 (symbol
  (lib_id "Device:C_Small")
  (at 60.96 116.84 0)
  (unit 1)
  (body_style 1)
  (exclude_from_sim no)
  (in_bom yes)
  (on_board yes)
  (in_pos_files yes)
  (dnp no)
  (fields_autoplaced yes)
  (property "Reference" "C5" (at 63.5 115.5762 0) (show_name no) (do_not_autoplace no) (effects (font (size 1.27 1.27)) (justify left)))
  (property "Value" "105" (at 63.5 118.1162 0) (show_name no) (do_not_autoplace no) (effects (font (size 1.27 1.27)) (justify left)))
  (property "Footprint" "Capacitor_THT:C_Disc_D3.4mm_W2.1mm_P2.50mm" (at 60.96 116.84 0) (hide yes) (show_name no) (do_not_autoplace no) (effects (font (size 1.27 1.27))))
  (property "Datasheet" "" (at 60.96 116.84 0) (hide yes) (show_name no) (do_not_autoplace no) (effects (font (size 1.27 1.27))))
  (property "Description" "Unpolarized capacitor, small symbol" (at 60.96 116.84 0) (hide yes) (show_name no) (do_not_autoplace no) (effects (font (size 1.27 1.27))))
  (pin "2")
  (pin "1"))
 (symbol
  (lib_id "Device:D_Schottky")
  (at 91.44 116.84 270)
  (unit 1)
  (body_style 1)
  (exclude_from_sim no)
  (in_bom yes)
  (on_board yes)
  (in_pos_files yes)
  (dnp no)
  (fields_autoplaced yes)
  (property "Reference" "D2" (at 93.98 115.2524 90) (show_name no) (do_not_autoplace no) (effects (font (size 1.27 1.27)) (justify left)))
  (property "Value" "1N5822" (at 93.98 117.7924 90) (show_name no) (do_not_autoplace no) (effects (font (size 1.27 1.27)) (justify left)))
  (property "Footprint" "Diode_THT:D_DO-201AD_P15.24mm_Horizontal" (at 91.44 116.84 0) (hide yes) (show_name no) (do_not_autoplace no) (effects (font (size 1.27 1.27))))
  (property "Datasheet" "" (at 91.44 116.84 0) (hide yes) (show_name no) (do_not_autoplace no) (effects (font (size 1.27 1.27))))
  (property "Description" "Schottky diode" (at 91.44 116.84 0) (hide yes) (show_name no) (do_not_autoplace no) (effects (font (size 1.27 1.27))))
  (pin "2")
  (pin "1"))
 (symbol
  (lib_id "power:PWR_FLAG")
  (at 214.63 55.88 0)
  (unit 1)
  (body_style 1)
  (exclude_from_sim no)
  (in_bom yes)
  (on_board yes)
  (in_pos_files yes)
  (dnp no)
  (fields_autoplaced yes)
  (property "Reference" "#FLG02" (at 214.63 53.975 0) (hide yes) (show_name no) (do_not_autoplace no) (effects (font (size 1.27 1.27))))
  (property "Value" "PWR_FLAG" (at 214.63 50.8 0) (show_name no) (do_not_autoplace no) (effects (font (size 1.27 1.27))))
  (property "Footprint" "" (at 214.63 55.88 0) (hide yes) (show_name no) (do_not_autoplace no) (effects (font (size 1.27 1.27))))
  (property "Datasheet" "" (at 214.63 55.88 0) (hide yes) (show_name no) (do_not_autoplace no) (effects (font (size 1.27 1.27))))
  (property "Description" "Special symbol for telling ERC where power comes from" (at 214.63 55.88 0) (hide yes) (show_name no) (do_not_autoplace no) (effects (font (size 1.27 1.27))))
  (pin "1"))
 (symbol
  (lib_id "power:PWR_FLAG")
  (at 203.2 55.88 0)
  (unit 1)
  (body_style 1)
  (exclude_from_sim no)
  (in_bom yes)
  (on_board yes)
  (in_pos_files yes)
  (dnp no)
  (fields_autoplaced yes)
  (property "Reference" "#FLG01" (at 203.2 53.975 0) (hide yes) (show_name no) (do_not_autoplace no) (effects (font (size 1.27 1.27))))
  (property "Value" "PWR_FLAG" (at 203.2 50.8 0) (show_name no) (do_not_autoplace no) (effects (font (size 1.27 1.27))))
  (property "Footprint" "" (at 203.2 55.88 0) (hide yes) (show_name no) (do_not_autoplace no) (effects (font (size 1.27 1.27))))
  (property "Datasheet" "" (at 203.2 55.88 0) (hide yes) (show_name no) (do_not_autoplace no) (effects (font (size 1.27 1.27))))
  (property "Description" "Special symbol for telling ERC where power comes from" (at 203.2 55.88 0) (hide yes) (show_name no) (do_not_autoplace no) (effects (font (size 1.27 1.27))))
  (pin "1"))
 (symbol
  (lib_id "Device:D_Schottky")
  (at 226.06 116.84 270)
  (unit 1)
  (body_style 1)
  (exclude_from_sim no)
  (in_bom yes)
  (on_board yes)
  (in_pos_files yes)
  (dnp no)
  (fields_autoplaced yes)
  (property "Reference" "D3" (at 228.6 115.2524 90) (show_name no) (do_not_autoplace no) (effects (font (size 1.27 1.27)) (justify left)))
  (property "Value" "1N5822" (at 228.6 117.7924 90) (show_name no) (do_not_autoplace no) (effects (font (size 1.27 1.27)) (justify left)))
  (property "Footprint" "Diode_THT:D_DO-201AD_P15.24mm_Horizontal" (at 226.06 116.84 0) (hide yes) (show_name no) (do_not_autoplace no) (effects (font (size 1.27 1.27))))
  (property "Datasheet" "" (at 226.06 116.84 0) (hide yes) (show_name no) (do_not_autoplace no) (effects (font (size 1.27 1.27))))
  (property "Description" "Schottky diode" (at 226.06 116.84 0) (hide yes) (show_name no) (do_not_autoplace no) (effects (font (size 1.27 1.27))))
  (pin "2")
  (pin "1"))
 (symbol
  (lib_id "Regulator_Switching:XL1509-5.0")
  (at 210.82 99.06 0)
  (unit 1)
  (body_style 1)
  (exclude_from_sim no)
  (in_bom yes)
  (on_board yes)
  (in_pos_files yes)
  (dnp no)
  (fields_autoplaced yes)
  (property "Reference" "U2" (at 210.82 88.9 0) (show_name no) (do_not_autoplace no) (effects (font (size 1.27 1.27))))
  (property "Value" "XL1509-5.0" (at 210.82 91.44 0) (show_name no) (do_not_autoplace no) (effects (font (size 1.27 1.27))))
  (property "Footprint" "Package_SO:SOIC-8_3.9x4.9mm_P1.27mm" (at 210.82 90.678 0) (hide yes) (show_name no) (do_not_autoplace no) (effects (font (size 1.27 1.27))))
  (property "Datasheet" "https://datasheet.lcsc.com/lcsc/1809050422_XLSEMI-XL1509-5-0E1_C61063.pdf" (at 213.36 88.392 0) (hide yes) (show_name no) (do_not_autoplace no) (effects (font (size 1.27 1.27))))
  (property "Description" "Buck DC/DC Converter, 2A, 5V Output Voltage, 7-40V Input Voltage" (at 210.82 99.06 0) (hide yes) (show_name no) (do_not_autoplace no) (effects (font (size 1.27 1.27))))
  (pin "5")
  (pin "4")
  (pin "6")
  (pin "8")
  (pin "7")
  (pin "2")
  (pin "1")
  (pin "3"))
 (symbol
  (lib_id "Device:L")
  (at 234.95 96.52 90)
  (unit 1)
  (body_style 1)
  (exclude_from_sim no)
  (in_bom yes)
  (on_board yes)
  (in_pos_files yes)
  (dnp no)
  (fields_autoplaced yes)
  (property "Reference" "L3" (at 234.95 91.44 90) (show_name no) (do_not_autoplace no) (effects (font (size 1.27 1.27))))
  (property "Value" "68uH" (at 234.95 93.98 90) (show_name no) (do_not_autoplace no) (effects (font (size 1.27 1.27))))
  (property "Footprint" "Inductor_THT:L_Axial_L11.0mm_D4.5mm_P15.24mm_Horizontal_Fastron_MECC" (at 234.95 96.52 0) (hide yes) (show_name no) (do_not_autoplace no) (effects (font (size 1.27 1.27))))
  (property "Datasheet" "" (at 234.95 96.52 0) (hide yes) (show_name no) (do_not_autoplace no) (effects (font (size 1.27 1.27))))
  (property "Description" "Inductor" (at 234.95 96.52 0) (hide yes) (show_name no) (do_not_autoplace no) (effects (font (size 1.27 1.27))))
  (pin "1")
  (pin "2"))
 (symbol
  (lib_id "Device:C_Polarized")
  (at 109.22 116.84 0)
  (unit 1)
  (body_style 1)
  (exclude_from_sim no)
  (in_bom yes)
  (on_board yes)
  (in_pos_files yes)
  (dnp no)
  (fields_autoplaced yes)
  (property "Reference" "C6" (at 113.03 114.6809 0) (show_name no) (do_not_autoplace no) (effects (font (size 1.27 1.27)) (justify left)))
  (property "Value" "330uF/35V" (at 113.03 117.2209 0) (show_name no) (do_not_autoplace no) (effects (font (size 1.27 1.27)) (justify left)))
  (property "Footprint" "Capacitor_THT:CP_Radial_D12.5mm_P5.00mm" (at 110.1852 120.65 0) (hide yes) (show_name no) (do_not_autoplace no) (effects (font (size 1.27 1.27))))
  (property "Datasheet" "https://industrial.panasonic.com/cdbs/www-data/pdf/RDF0000/ABA0000C1259.pdf" (at 109.22 116.84 0) (hide yes) (show_name no) (do_not_autoplace no) (effects (font (size 1.27 1.27))))
  (property "Description" "Polarized capacitor" (at 109.22 116.84 0) (hide yes) (show_name no) (do_not_autoplace no) (effects (font (size 1.27 1.27))))
  (pin "1")
  (pin "2"))
 (symbol
  (lib_id "Regulator_Switching:XL1509-3.3")
  (at 76.2 99.06 0)
  (unit 1)
  (body_style 1)
  (exclude_from_sim no)
  (in_bom yes)
  (on_board yes)
  (in_pos_files yes)
  (dnp no)
  (fields_autoplaced yes)
  (property "Reference" "U4" (at 76.2 88.9 0) (show_name no) (do_not_autoplace no) (effects (font (size 1.27 1.27))))
  (property "Value" "XL1509-3.3" (at 76.2 91.44 0) (show_name no) (do_not_autoplace no) (effects (font (size 1.27 1.27))))
  (property "Footprint" "Package_SO:SOIC-8_3.9x4.9mm_P1.27mm" (at 76.2 90.678 0) (hide yes) (show_name no) (do_not_autoplace no) (effects (font (size 1.27 1.27))))
  (property "Datasheet" "https://datasheet.lcsc.com/lcsc/1809050422_XLSEMI-XL1509-5-0E1_C61063.pdf" (at 78.74 88.392 0) (hide yes) (show_name no) (do_not_autoplace no) (effects (font (size 1.27 1.27))))
  (property "Description" "Buck DC/DC Converter, 2A, 3.3V Output Voltage, 4.5-40V Input Voltage" (at 76.2 99.06 0) (hide yes) (show_name no) (do_not_autoplace no) (effects (font (size 1.27 1.27))))
  (pin "8")
  (pin "5")
  (pin "6")
  (pin "4")
  (pin "7")
  (pin "1")
  (pin "3")
  (pin "2"))
 (symbol
  (lib_id "Device:C_Polarized")
  (at 243.84 116.84 0)
  (unit 1)
  (body_style 1)
  (exclude_from_sim no)
  (in_bom yes)
  (on_board yes)
  (in_pos_files yes)
  (dnp no)
  (fields_autoplaced yes)
  (property "Reference" "C9" (at 247.65 114.6809 0) (show_name no) (do_not_autoplace no) (effects (font (size 1.27 1.27)) (justify left)))
  (property "Value" "180uF/35V" (at 247.65 117.2209 0) (show_name no) (do_not_autoplace no) (effects (font (size 1.27 1.27)) (justify left)))
  (property "Footprint" "Capacitor_THT:CP_Radial_D12.5mm_P5.00mm" (at 244.8052 120.65 0) (hide yes) (show_name no) (do_not_autoplace no) (effects (font (size 1.27 1.27))))
  (property "Datasheet" "https://industrial.panasonic.com/cdbs/www-data/pdf/RDF0000/ABA0000C1259.pdf" (at 243.84 116.84 0) (hide yes) (show_name no) (do_not_autoplace no) (effects (font (size 1.27 1.27))))
  (property "Description" "Polarized capacitor" (at 243.84 116.84 0) (hide yes) (show_name no) (do_not_autoplace no) (effects (font (size 1.27 1.27))))
  (pin "1")
  (pin "2"))
 (symbol
  (lib_id "Device:L")
  (at 100.33 96.52 90)
  (unit 1)
  (body_style 1)
  (exclude_from_sim no)
  (in_bom yes)
  (on_board yes)
  (in_pos_files yes)
  (dnp no)
  (fields_autoplaced yes)
  (property "Reference" "L2" (at 100.33 91.44 90) (show_name no) (do_not_autoplace no) (effects (font (size 1.27 1.27))))
  (property "Value" "68uH" (at 100.33 93.98 90) (show_name no) (do_not_autoplace no) (effects (font (size 1.27 1.27))))
  (property "Footprint" "Inductor_THT:L_Axial_L11.0mm_D4.5mm_P15.24mm_Horizontal_Fastron_MECC" (at 100.33 96.52 0) (hide yes) (show_name no) (do_not_autoplace no) (effects (font (size 1.27 1.27))))
  (property "Datasheet" "" (at 100.33 96.52 0) (hide yes) (show_name no) (do_not_autoplace no) (effects (font (size 1.27 1.27))))
  (property "Description" "Inductor" (at 100.33 96.52 0) (hide yes) (show_name no) (do_not_autoplace no) (effects (font (size 1.27 1.27))))
  (pin "1")
  (pin "2"))
 (sheet
  (at 39.37 156.21)
  (size 71.12 26.67)
  (exclude_from_sim no)
  (in_bom yes)
  (on_board yes)
  (dnp no)
  (fields_autoplaced yes)
  (stroke (width 0.1524) (type solid))
  (fill (color 0 0 0 0))
  (property "Sheetname" "Backup Power Supply" (at 39.37 155.4984 0) (show_name no) (do_not_autoplace no) (effects (font (size 1.27 1.27)) (justify left bottom)))
  (property "Sheetfile" "backup_power_supply.kicad_sch" (at 39.37 183.4646 0) (show_name no) (do_not_autoplace no) (effects (font (size 1.27 1.27)) (justify left top)))))
